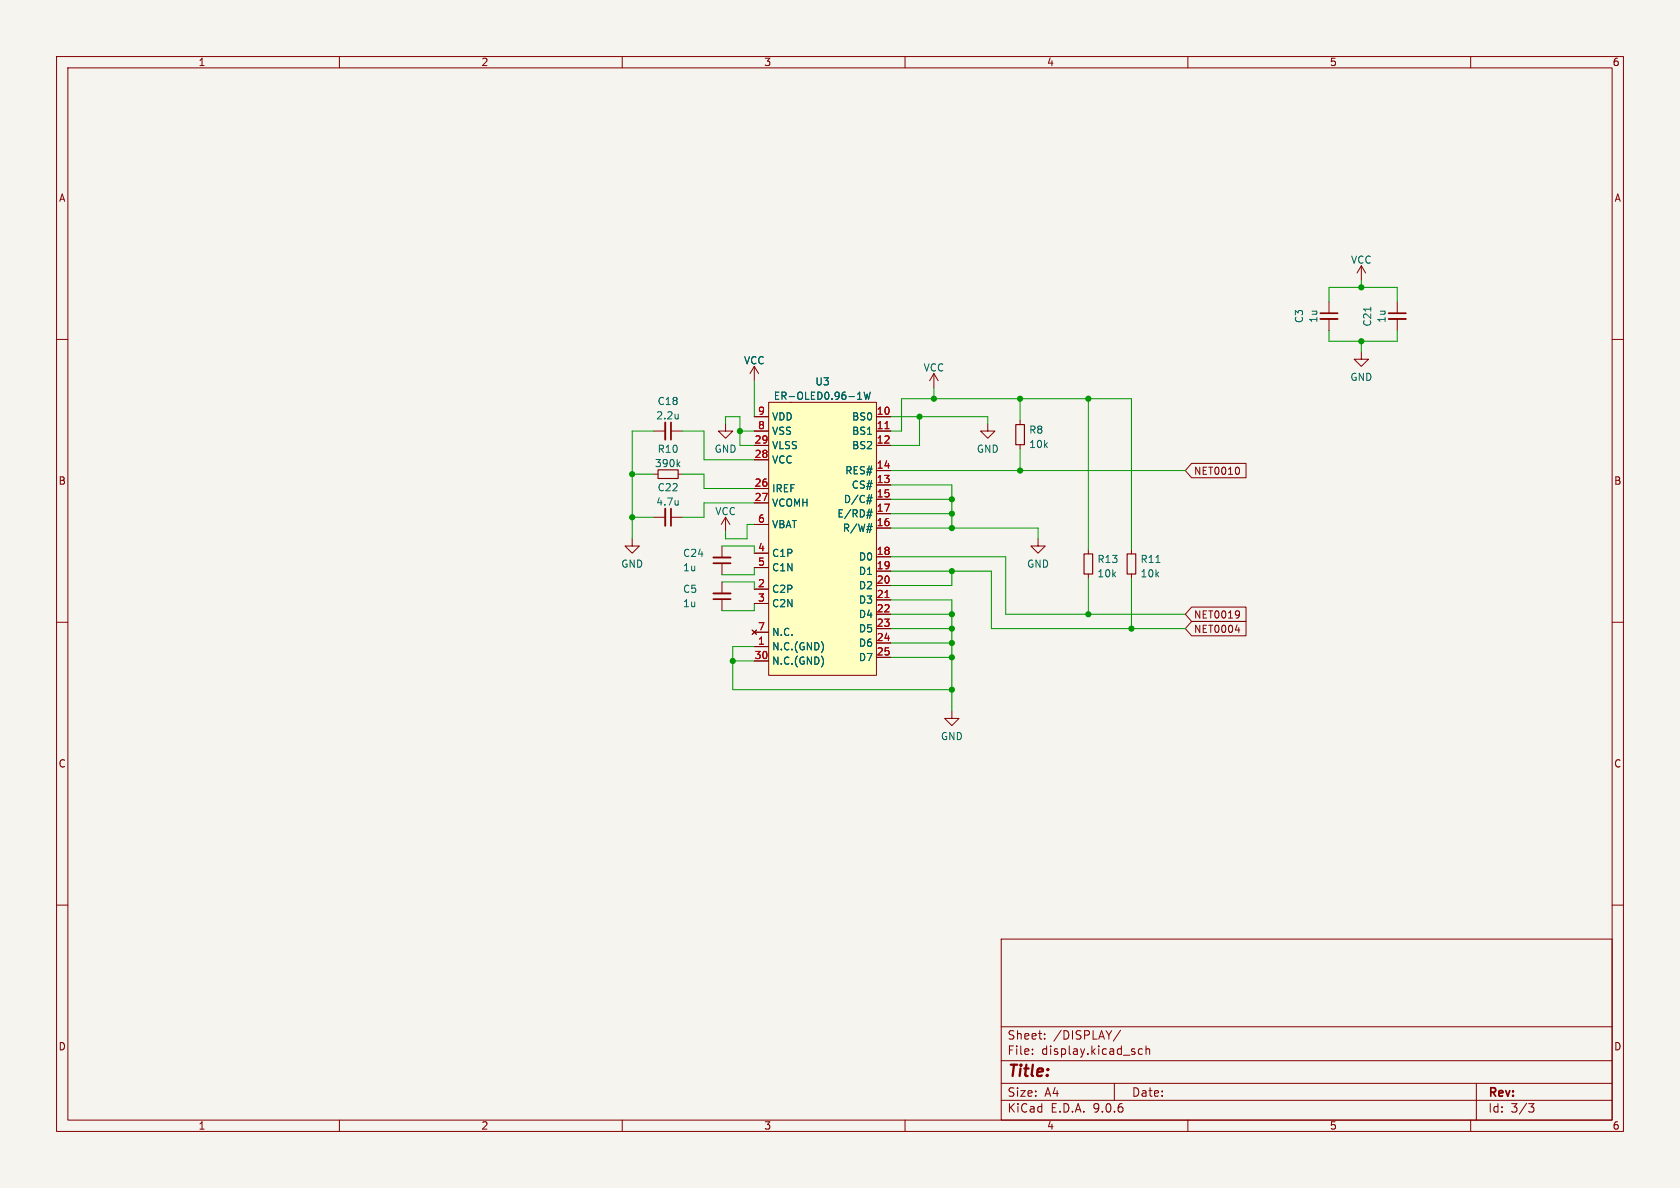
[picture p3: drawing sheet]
(kicad_sch
 (version 20250114)
 (generator "eeschema")
 (generator_version "9.0")
 (paper "A4")
 (lib_symbols
  (symbol "Device:C_Small"
   (pin_numbers (hide yes))
   (pin_names
    (offset 0.254) (hide yes)) (exclude_from_sim no) (in_bom yes) (on_board yes)
   (property "Reference" "C" (at 0.254 1.778 0) (effects (font (size 1.27 1.27)) (justify left)))
   (property "Value" "C_Small" (at 0.254 -2.032 0) (effects (font (size 1.27 1.27)) (justify left)))
   (property "Footprint" "" (at 0 0 0) (effects (font (size 1.27 1.27)) (hide yes)))
   (property "Datasheet" "~" (at 0 0 0) (effects (font (size 1.27 1.27)) (hide yes)))
   (property "Description" "Unpolarized capacitor, small symbol" (at 0 0 0) (effects (font (size 1.27 1.27)) (hide yes)))
   (symbol "C_Small_0_1"
    (polyline (pts (xy -1.524 0.508) (xy 1.524 0.508)) (stroke (width 0.3048) (type default)) (fill (type none)))
    (polyline (pts (xy -1.524 -0.508) (xy 1.524 -0.508)) (stroke (width 0.3302) (type default)) (fill (type none))))
   (symbol "C_Small_1_1"
    (pin passive line (at 0 2.54 270) (length 2.032) (name "~" (effects (font (size 1.27 1.27)))) (number "1" (effects (font (size 1.27 1.27)))))
    (pin passive line (at 0 -2.54 90) (length 2.032) (name "~" (effects (font (size 1.27 1.27)))) (number "2" (effects (font (size 1.27 1.27))))))
   (embedded_fonts no))
  (symbol "Device:R_Small"
   (pin_numbers (hide yes))
   (pin_names
    (offset 0.254) (hide yes)) (exclude_from_sim no) (in_bom yes) (on_board yes)
   (property "Reference" "R" (at 0.762 0.508 0) (effects (font (size 1.27 1.27)) (justify left)))
   (property "Value" "R_Small" (at 0.762 -1.016 0) (effects (font (size 1.27 1.27)) (justify left)))
   (property "Footprint" "" (at 0 0 0) (effects (font (size 1.27 1.27)) (hide yes)))
   (property "Datasheet" "~" (at 0 0 0) (effects (font (size 1.27 1.27)) (hide yes)))
   (property "Description" "Resistor, small symbol" (at 0 0 0) (effects (font (size 1.27 1.27)) (hide yes)))
   (symbol "R_Small_0_1"
    (rectangle (start -0.762 1.778) (end 0.762 -1.778) (stroke (width 0.2032) (type default)) (fill (type none))))
   (symbol "R_Small_1_1"
    (pin passive line (at 0 2.54 270) (length 0.762) (name "~" (effects (font (size 1.27 1.27)))) (number "1" (effects (font (size 1.27 1.27)))))
    (pin passive line (at 0 -2.54 90) (length 0.762) (name "~" (effects (font (size 1.27 1.27)))) (number "2" (effects (font (size 1.27 1.27))))))
   (embedded_fonts no))
  (symbol "Symbols:SSD1306" (exclude_from_sim no) (in_bom yes) (on_board yes)
   (property "Reference" "U" (at -8.255 3.81 0) (effects (font (size 1.27 1.27))))
   (property "Value" "SSD1306" (at 5.08 3.81 0) (effects (font (size 1.27 1.27))))
   (property "Footprint" "Footprints:OLED-30" (at 0 -46.99 0) (effects (font (size 1.27 1.27)) (hide yes)))
   (property "Datasheet" "" (at -8.255 0 0) (effects (font (size 1.27 1.27)) (hide yes)))
   (property "Description" "" (at 0 0 0) (effects (font (size 1.27 1.27)) (hide yes)))
   (symbol "SSD1306_0_1"
    (rectangle (start -9.525 2.54) (end 9.525 -45.72) (stroke (width 0.1524) (type default)) (fill (type background)))
    (rectangle (start -5.715 2.54) (end -5.715 2.54) (stroke (width 0.1524) (type default)) (fill (type outline))))
   (symbol "SSD1306_1_1"
    (pin power_in line (at -12.065 0 0) (length 2.54) (name "VDD" (effects (font (size 1.27 1.27)))) (number "9" (effects (font (size 1.27 1.27)))))
    (pin power_in line (at -12.065 -2.54 0) (length 2.54) (name "VSS" (effects (font (size 1.27 1.27)))) (number "8" (effects (font (size 1.27 1.27)))))
    (pin power_in line (at -12.065 -5.08 0) (length 2.54) (name "VLSS" (effects (font (size 1.27 1.27)))) (number "29" (effects (font (size 1.27 1.27)))))
    (pin power_in line (at -12.065 -7.62 0) (length 2.54) (name "VCC" (effects (font (size 1.27 1.27)))) (number "28" (effects (font (size 1.27 1.27)))))
    (pin input line (at -12.065 -12.7 0) (length 2.54) (name "IREF" (effects (font (size 1.27 1.27)))) (number "26" (effects (font (size 1.27 1.27)))))
    (pin output line (at -12.065 -15.24 0) (length 2.54) (name "VCOMH" (effects (font (size 1.27 1.27)))) (number "27" (effects (font (size 1.27 1.27)))))
    (pin power_in line (at -12.065 -19.05 0) (length 2.54) (name "VBAT" (effects (font (size 1.27 1.27)))) (number "6" (effects (font (size 1.27 1.27)))))
    (pin input line (at -12.065 -24.13 0) (length 2.54) (name "C1P" (effects (font (size 1.27 1.27)))) (number "4" (effects (font (size 1.27 1.27)))))
    (pin input line (at -12.065 -26.67 0) (length 2.54) (name "C1N" (effects (font (size 1.27 1.27)))) (number "5" (effects (font (size 1.27 1.27)))))
    (pin input line (at -12.065 -30.48 0) (length 2.54) (name "C2P" (effects (font (size 1.27 1.27)))) (number "2" (effects (font (size 1.27 1.27)))))
    (pin input line (at -12.065 -33.02 0) (length 2.54) (name "C2N" (effects (font (size 1.27 1.27)))) (number "3" (effects (font (size 1.27 1.27)))))
    (pin no_connect line (at -12.065 -38.1 0) (length 2.54) (name "N.C." (effects (font (size 1.27 1.27)))) (number "7" (effects (font (size 1.27 1.27)))))
    (pin power_in line (at -12.065 -40.64 0) (length 2.54) (name "N.C.(GND)" (effects (font (size 1.27 1.27)))) (number "1" (effects (font (size 1.27 1.27)))))
    (pin power_in line (at -12.065 -43.18 0) (length 2.54) (name "N.C.(GND)" (effects (font (size 1.27 1.27)))) (number "30" (effects (font (size 1.27 1.27)))))
    (pin input line (at 12.065 0 180) (length 2.54) (name "BS0" (effects (font (size 1.27 1.27)))) (number "10" (effects (font (size 1.27 1.27)))))
    (pin input line (at 12.065 -2.54 180) (length 2.54) (name "BS1" (effects (font (size 1.27 1.27)))) (number "11" (effects (font (size 1.27 1.27)))))
    (pin input line (at 12.065 -5.08 180) (length 2.54) (name "BS2" (effects (font (size 1.27 1.27)))) (number "12" (effects (font (size 1.27 1.27)))))
    (pin input line (at 12.065 -9.525 180) (length 2.54) (name "RES#" (effects (font (size 1.27 1.27)))) (number "14" (effects (font (size 1.27 1.27)))))
    (pin input line (at 12.065 -12.065 180) (length 2.54) (name "CS#" (effects (font (size 1.27 1.27)))) (number "13" (effects (font (size 1.27 1.27)))))
    (pin input line (at 12.065 -14.605 180) (length 2.54) (name "D/C#" (effects (font (size 1.27 1.27)))) (number "15" (effects (font (size 1.27 1.27)))))
    (pin input line (at 12.065 -17.145 180) (length 2.54) (name "E/RD#" (effects (font (size 1.27 1.27)))) (number "17" (effects (font (size 1.27 1.27)))))
    (pin input line (at 12.065 -19.685 180) (length 2.54) (name "R/W#" (effects (font (size 1.27 1.27)))) (number "16" (effects (font (size 1.27 1.27)))))
    (pin bidirectional line (at 12.065 -24.765 180) (length 2.54) (name "D0" (effects (font (size 1.27 1.27)))) (number "18" (effects (font (size 1.27 1.27)))))
    (pin bidirectional line (at 12.065 -27.305 180) (length 2.54) (name "D1" (effects (font (size 1.27 1.27)))) (number "19" (effects (font (size 1.27 1.27)))))
    (pin bidirectional line (at 12.065 -29.845 180) (length 2.54) (name "D2" (effects (font (size 1.27 1.27)))) (number "20" (effects (font (size 1.27 1.27)))))
    (pin bidirectional line (at 12.065 -32.385 180) (length 2.54) (name "D3" (effects (font (size 1.27 1.27)))) (number "21" (effects (font (size 1.27 1.27)))))
    (pin bidirectional line (at 12.065 -34.925 180) (length 2.54) (name "D4" (effects (font (size 1.27 1.27)))) (number "22" (effects (font (size 1.27 1.27)))))
    (pin bidirectional line (at 12.065 -37.465 180) (length 2.54) (name "D5" (effects (font (size 1.27 1.27)))) (number "23" (effects (font (size 1.27 1.27)))))
    (pin bidirectional line (at 12.065 -40.005 180) (length 2.54) (name "D6" (effects (font (size 1.27 1.27)))) (number "24" (effects (font (size 1.27 1.27)))))
    (pin bidirectional line (at 12.065 -42.545 180) (length 2.54) (name "D7" (effects (font (size 1.27 1.27)))) (number "25" (effects (font (size 1.27 1.27))))))
   (embedded_fonts no))
  (symbol "power:GND"
   (power)
   (pin_names
    (offset 0)) (exclude_from_sim no) (in_bom yes) (on_board yes)
   (property "Reference" "#PWR" (at 0 -6.35 0) (effects (font (size 1.27 1.27)) (hide yes)))
   (property "Value" "GND" (at 0 -3.81 0) (effects (font (size 1.27 1.27))))
   (property "Footprint" "" (at 0 0 0) (effects (font (size 1.27 1.27)) (hide yes)))
   (property "Datasheet" "" (at 0 0 0) (effects (font (size 1.27 1.27)) (hide yes)))
   (property "Description" "Power symbol creates a global label with name \"GND\" , ground" (at 0 0 0) (effects (font (size 1.27 1.27)) (hide yes)))
   (symbol "GND_0_1"
    (polyline (pts (xy 0 0) (xy 0 -1.27) (xy 1.27 -1.27) (xy 0 -2.54) (xy -1.27 -1.27) (xy 0 -1.27)) (stroke (width 0) (type default)) (fill (type none))))
   (symbol "GND_1_1"
    (pin power_in line (at 0 0 270) (length 0) (hide yes) (name "GND" (effects (font (size 1.27 1.27)))) (number "1" (effects (font (size 1.27 1.27))))))
   (embedded_fonts no))
  (symbol "power:VCC"
   (power)
   (pin_names
    (offset 0)) (exclude_from_sim no) (in_bom yes) (on_board yes)
   (property "Reference" "#PWR" (at 0 -3.81 0) (effects (font (size 1.27 1.27)) (hide yes)))
   (property "Value" "VCC" (at 0 3.81 0) (effects (font (size 1.27 1.27))))
   (property "Footprint" "" (at 0 0 0) (effects (font (size 1.27 1.27)) (hide yes)))
   (property "Datasheet" "" (at 0 0 0) (effects (font (size 1.27 1.27)) (hide yes)))
   (property "Description" "Power symbol creates a global label with name \"VCC\"" (at 0 0 0) (effects (font (size 1.27 1.27)) (hide yes)))
   (symbol "VCC_0_1"
    (polyline (pts (xy -0.762 1.27) (xy 0 2.54)) (stroke (width 0) (type default)) (fill (type none)))
    (polyline (pts (xy 0 2.54) (xy 0.762 1.27)) (stroke (width 0) (type default)) (fill (type none)))
    (polyline (pts (xy 0 0) (xy 0 2.54)) (stroke (width 0) (type default)) (fill (type none))))
   (symbol "VCC_1_1"
    (pin power_in line (at 0 0 90) (length 0) (hide yes) (name "VCC" (effects (font (size 1.27 1.27)))) (number "1" (effects (font (size 1.27 1.27))))))
   (embedded_fonts no)))
 (junction
  (at 168.275 108.585)
  (diameter 0)
  (color 0 0 0 0))
 (junction
  (at 165.1 70.485)
  (diameter 0)
  (color 0 0 0 0))
 (junction
  (at 192.405 108.585)
  (diameter 0)
  (color 0 0 0 0))
 (junction
  (at 111.76 91.44)
  (diameter 0)
  (color 0 0 0 0))
 (junction
  (at 180.34 83.185)
  (diameter 0)
  (color 0 0 0 0))
 (junction
  (at 129.54 116.84)
  (diameter 0)
  (color 0 0 0 0))
 (junction
  (at 192.405 70.485)
  (diameter 0)
  (color 0 0 0 0))
 (junction
  (at 168.275 116.205)
  (diameter 0)
  (color 0 0 0 0))
 (junction
  (at 168.275 88.265)
  (diameter 0)
  (color 0 0 0 0))
 (junction
  (at 168.275 111.125)
  (diameter 0)
  (color 0 0 0 0))
 (junction
  (at 111.76 83.82)
  (diameter 0)
  (color 0 0 0 0))
 (junction
  (at 168.275 113.665)
  (diameter 0)
  (color 0 0 0 0))
 (junction
  (at 240.665 50.8)
  (diameter 0)
  (color 0 0 0 0))
 (junction
  (at 168.275 121.92)
  (diameter 0)
  (color 0 0 0 0))
 (junction
  (at 168.275 90.805)
  (diameter 0)
  (color 0 0 0 0))
 (junction
  (at 240.665 60.325)
  (diameter 0)
  (color 0 0 0 0))
 (junction
  (at 130.81 76.2)
  (diameter 0)
  (color 0 0 0 0))
 (junction
  (at 180.34 70.485)
  (diameter 0)
  (color 0 0 0 0))
 (junction
  (at 168.275 93.345)
  (diameter 0)
  (color 0 0 0 0))
 (junction
  (at 168.275 100.965)
  (diameter 0)
  (color 0 0 0 0))
 (junction
  (at 200.025 111.125)
  (diameter 0)
  (color 0 0 0 0))
 (junction
  (at 162.56 73.66)
  (diameter 0)
  (color 0 0 0 0))
 (wire
  (pts (xy 130.81 76.2) (xy 130.81 73.66))
  (stroke (width 0) (type default)))
 (wire
  (pts (xy 157.48 100.965) (xy 168.275 100.965))
  (stroke (width 0) (type default)))
 (wire
  (pts (xy 133.35 114.3) (xy 129.54 114.3))
  (stroke (width 0) (type default)))
 (wire
  (pts (xy 133.35 102.87) (xy 133.35 104.14))
  (stroke (width 0) (type default)))
 (wire
  (pts (xy 192.405 97.155) (xy 192.405 70.485))
  (stroke (width 0) (type default)))
 (wire
  (pts (xy 133.35 67.31) (xy 133.35 73.66))
  (stroke (width 0) (type default)))
 (wire
  (pts (xy 168.275 85.725) (xy 168.275 88.265))
  (stroke (width 0) (type default)))
 (wire
  (pts (xy 133.35 100.33) (xy 133.35 101.6))
  (stroke (width 0) (type default)))
 (wire
  (pts (xy 133.35 101.6) (xy 127.635 101.6))
  (stroke (width 0) (type default)))
 (wire
  (pts (xy 247.015 58.42) (xy 247.015 60.325))
  (stroke (width 0) (type default)))
 (wire
  (pts (xy 124.46 88.9) (xy 133.35 88.9))
  (stroke (width 0) (type default)))
 (wire
  (pts (xy 159.385 76.2) (xy 159.385 70.485))
  (stroke (width 0) (type default)))
 (wire
  (pts (xy 157.48 103.505) (xy 168.275 103.505))
  (stroke (width 0) (type default)))
 (wire
  (pts (xy 200.025 97.155) (xy 200.025 70.485))
  (stroke (width 0) (type default)))
 (wire
  (pts (xy 165.1 68.58) (xy 165.1 70.485))
  (stroke (width 0) (type default)))
 (wire
  (pts (xy 240.665 50.8) (xy 234.95 50.8))
  (stroke (width 0) (type default)))
 (wire
  (pts (xy 132.08 95.25) (xy 132.08 92.71))
  (stroke (width 0) (type default)))
 (wire
  (pts (xy 157.48 93.345) (xy 168.275 93.345))
  (stroke (width 0) (type default)))
 (wire
  (pts (xy 133.35 106.68) (xy 133.35 107.95))
  (stroke (width 0) (type default)))
 (wire
  (pts (xy 177.8 98.425) (xy 177.8 108.585))
  (stroke (width 0) (type default)))
 (wire
  (pts (xy 124.46 83.82) (xy 124.46 86.36))
  (stroke (width 0) (type default)))
 (wire
  (pts (xy 192.405 70.485) (xy 180.34 70.485))
  (stroke (width 0) (type default)))
 (wire
  (pts (xy 127.635 107.95) (xy 133.35 107.95))
  (stroke (width 0) (type default)))
 (wire
  (pts (xy 128.27 95.25) (xy 128.27 93.98))
  (stroke (width 0) (type default)))
 (wire
  (pts (xy 234.95 58.42) (xy 234.95 60.325))
  (stroke (width 0) (type default)))
 (wire
  (pts (xy 157.48 106.045) (xy 168.275 106.045))
  (stroke (width 0) (type default)))
 (wire
  (pts (xy 128.27 73.66) (xy 128.27 74.93))
  (stroke (width 0) (type default)))
 (wire
  (pts (xy 127.635 96.52) (xy 133.35 96.52))
  (stroke (width 0) (type default)))
 (wire
  (pts (xy 130.81 78.74) (xy 130.81 76.2))
  (stroke (width 0) (type default)))
 (wire
  (pts (xy 162.56 73.66) (xy 162.56 78.74))
  (stroke (width 0) (type default)))
 (wire
  (pts (xy 168.275 90.805) (xy 168.275 93.345))
  (stroke (width 0) (type default)))
 (wire
  (pts (xy 157.48 111.125) (xy 168.275 111.125))
  (stroke (width 0) (type default)))
 (wire
  (pts (xy 157.48 85.725) (xy 168.275 85.725))
  (stroke (width 0) (type default)))
 (wire
  (pts (xy 111.76 83.82) (xy 111.76 91.44))
  (stroke (width 0) (type default)))
 (wire
  (pts (xy 120.65 91.44) (xy 124.46 91.44))
  (stroke (width 0) (type default)))
 (wire
  (pts (xy 124.46 81.28) (xy 124.46 76.2))
  (stroke (width 0) (type default)))
 (wire
  (pts (xy 133.35 96.52) (xy 133.35 97.79))
  (stroke (width 0) (type default)))
 (wire
  (pts (xy 200.025 111.125) (xy 209.55 111.125))
  (stroke (width 0) (type default)))
 (wire
  (pts (xy 162.56 73.66) (xy 174.625 73.66))
  (stroke (width 0) (type default)))
 (wire
  (pts (xy 168.275 93.345) (xy 183.515 93.345))
  (stroke (width 0) (type default)))
 (wire
  (pts (xy 133.35 81.28) (xy 124.46 81.28))
  (stroke (width 0) (type default)))
 (wire
  (pts (xy 165.1 70.485) (xy 180.34 70.485))
  (stroke (width 0) (type default)))
 (wire
  (pts (xy 168.275 121.92) (xy 168.275 125.73))
  (stroke (width 0) (type default)))
 (wire
  (pts (xy 132.08 92.71) (xy 133.35 92.71))
  (stroke (width 0) (type default)))
 (wire
  (pts (xy 168.275 100.965) (xy 175.26 100.965))
  (stroke (width 0) (type default)))
 (wire
  (pts (xy 130.81 76.2) (xy 133.35 76.2))
  (stroke (width 0) (type default)))
 (wire
  (pts (xy 192.405 108.585) (xy 209.55 108.585))
  (stroke (width 0) (type default)))
 (wire
  (pts (xy 157.48 116.205) (xy 168.275 116.205))
  (stroke (width 0) (type default)))
 (wire
  (pts (xy 129.54 114.3) (xy 129.54 116.84))
  (stroke (width 0) (type default)))
 (wire
  (pts (xy 133.35 78.74) (xy 130.81 78.74))
  (stroke (width 0) (type default)))
 (wire
  (pts (xy 120.65 83.82) (xy 124.46 83.82))
  (stroke (width 0) (type default)))
 (wire
  (pts (xy 168.275 113.665) (xy 168.275 116.205))
  (stroke (width 0) (type default)))
 (wire
  (pts (xy 157.48 73.66) (xy 162.56 73.66))
  (stroke (width 0) (type default)))
 (wire
  (pts (xy 168.275 111.125) (xy 168.275 113.665))
  (stroke (width 0) (type default)))
 (wire
  (pts (xy 200.025 102.235) (xy 200.025 111.125))
  (stroke (width 0) (type default)))
 (wire
  (pts (xy 175.26 111.125) (xy 200.025 111.125))
  (stroke (width 0) (type default)))
 (wire
  (pts (xy 115.57 76.2) (xy 111.76 76.2))
  (stroke (width 0) (type default)))
 (wire
  (pts (xy 247.015 50.8) (xy 247.015 53.34))
  (stroke (width 0) (type default)))
 (wire
  (pts (xy 240.665 49.53) (xy 240.665 50.8))
  (stroke (width 0) (type default)))
 (wire
  (pts (xy 175.26 100.965) (xy 175.26 111.125))
  (stroke (width 0) (type default)))
 (wire
  (pts (xy 128.27 95.25) (xy 132.08 95.25))
  (stroke (width 0) (type default)))
 (wire
  (pts (xy 200.025 70.485) (xy 192.405 70.485))
  (stroke (width 0) (type default)))
 (wire
  (pts (xy 234.95 60.325) (xy 240.665 60.325))
  (stroke (width 0) (type default)))
 (wire
  (pts (xy 124.46 86.36) (xy 133.35 86.36))
  (stroke (width 0) (type default)))
 (wire
  (pts (xy 129.54 116.84) (xy 133.35 116.84))
  (stroke (width 0) (type default)))
 (wire
  (pts (xy 168.275 106.045) (xy 168.275 108.585))
  (stroke (width 0) (type default)))
 (wire
  (pts (xy 111.76 91.44) (xy 115.57 91.44))
  (stroke (width 0) (type default)))
 (wire
  (pts (xy 240.665 50.8) (xy 247.015 50.8))
  (stroke (width 0) (type default)))
 (wire
  (pts (xy 183.515 93.345) (xy 183.515 95.25))
  (stroke (width 0) (type default)))
 (wire
  (pts (xy 180.34 79.375) (xy 180.34 83.185))
  (stroke (width 0) (type default)))
 (wire
  (pts (xy 157.48 83.185) (xy 180.34 83.185))
  (stroke (width 0) (type default)))
 (wire
  (pts (xy 111.76 83.82) (xy 115.57 83.82))
  (stroke (width 0) (type default)))
 (wire
  (pts (xy 174.625 73.66) (xy 174.625 74.93))
  (stroke (width 0) (type default)))
 (wire
  (pts (xy 157.48 88.265) (xy 168.275 88.265))
  (stroke (width 0) (type default)))
 (wire
  (pts (xy 157.48 113.665) (xy 168.275 113.665))
  (stroke (width 0) (type default)))
 (wire
  (pts (xy 159.385 70.485) (xy 165.1 70.485))
  (stroke (width 0) (type default)))
 (wire
  (pts (xy 124.46 76.2) (xy 120.65 76.2))
  (stroke (width 0) (type default)))
 (wire
  (pts (xy 157.48 98.425) (xy 177.8 98.425))
  (stroke (width 0) (type default)))
 (wire
  (pts (xy 234.95 50.8) (xy 234.95 53.34))
  (stroke (width 0) (type default)))
 (wire
  (pts (xy 168.275 116.205) (xy 168.275 121.92))
  (stroke (width 0) (type default)))
 (wire
  (pts (xy 111.76 76.2) (xy 111.76 83.82))
  (stroke (width 0) (type default)))
 (wire
  (pts (xy 157.48 90.805) (xy 168.275 90.805))
  (stroke (width 0) (type default)))
 (wire
  (pts (xy 168.275 108.585) (xy 168.275 111.125))
  (stroke (width 0) (type default)))
 (wire
  (pts (xy 177.8 108.585) (xy 192.405 108.585))
  (stroke (width 0) (type default)))
 (wire
  (pts (xy 111.76 91.44) (xy 111.76 95.25))
  (stroke (width 0) (type default)))
 (wire
  (pts (xy 240.665 60.325) (xy 240.665 62.23))
  (stroke (width 0) (type default)))
 (wire
  (pts (xy 129.54 121.92) (xy 168.275 121.92))
  (stroke (width 0) (type default)))
 (wire
  (pts (xy 157.48 108.585) (xy 168.275 108.585))
  (stroke (width 0) (type default)))
 (wire
  (pts (xy 168.275 100.965) (xy 168.275 103.505))
  (stroke (width 0) (type default)))
 (wire
  (pts (xy 124.46 91.44) (xy 124.46 88.9))
  (stroke (width 0) (type default)))
 (wire
  (pts (xy 128.27 73.66) (xy 130.81 73.66))
  (stroke (width 0) (type default)))
 (wire
  (pts (xy 157.48 78.74) (xy 162.56 78.74))
  (stroke (width 0) (type default)))
 (wire
  (pts (xy 180.34 83.185) (xy 209.55 83.185))
  (stroke (width 0) (type default)))
 (wire
  (pts (xy 157.48 76.2) (xy 159.385 76.2))
  (stroke (width 0) (type default)))
 (wire
  (pts (xy 192.405 102.235) (xy 192.405 108.585))
  (stroke (width 0) (type default)))
 (wire
  (pts (xy 129.54 116.84) (xy 129.54 121.92))
  (stroke (width 0) (type default)))
 (wire
  (pts (xy 247.015 60.325) (xy 240.665 60.325))
  (stroke (width 0) (type default)))
 (wire
  (pts (xy 127.635 102.87) (xy 133.35 102.87))
  (stroke (width 0) (type default)))
 (wire
  (pts (xy 180.34 74.295) (xy 180.34 70.485))
  (stroke (width 0) (type default)))
 (wire
  (pts (xy 168.275 88.265) (xy 168.275 90.805))
  (stroke (width 0) (type default)))
 (global_label "NET0019"
  (shape input)
  (at 209.55 108.585 0)
  (fields_autoplaced yes)
  (effects (font (size 1.27 1.27)) (justify left))
  (property "Intersheetrefs" "${INTERSHEET_REFS}" (at 220.7926 108.5056 0) (effects (font (size 1.27 1.27)) (justify left) (hide yes))))
 (global_label "NET0004"
  (shape input)
  (at 209.55 111.125 0)
  (fields_autoplaced yes)
  (effects (font (size 1.27 1.27)) (justify left))
  (property "Intersheetrefs" "${INTERSHEET_REFS}" (at 220.8531 111.0456 0) (effects (font (size 1.27 1.27)) (justify left) (hide yes))))
 (global_label "NET0010"
  (shape input)
  (at 209.55 83.185 0)
  (fields_autoplaced yes)
  (effects (font (size 1.27 1.27)) (justify left))
  (property "Intersheetrefs" "${INTERSHEET_REFS}" (at 220.9136 83.1056 0) (effects (font (size 1.27 1.27)) (justify left) (hide yes))))
 (symbol
  (lib_id "Device:C_Small")
  (at 118.11 76.2 270)
  (unit 1)
  (exclude_from_sim no)
  (in_bom yes)
  (on_board yes)
  (dnp no)
  (fields_autoplaced yes)
  (property "Reference" "C18" (at 118.1036 70.9381 90) (effects (font (size 1.27 1.27))))
  (property "Value" "2.2u" (at 118.1036 73.475 90) (effects (font (size 1.27 1.27))))
  (property "Footprint" "Capacitor_SMD:C_0603_1608Metric" (at 118.11 76.2 0) (effects (font (size 1.27 1.27)) (hide yes)))
  (property "Datasheet" "~" (at 118.11 76.2 0) (effects (font (size 1.27 1.27)) (hide yes)))
  (property "Description" "" (at 118.11 76.2 0) (effects (font (size 1.27 1.27))))
  (pin "1")
  (pin "2"))
 (symbol
  (lib_id "Device:R_Small")
  (at 118.11 83.82 90)
  (unit 1)
  (exclude_from_sim no)
  (in_bom yes)
  (on_board yes)
  (dnp no)
  (fields_autoplaced yes)
  (property "Reference" "R10" (at 118.11 79.3836 90) (effects (font (size 1.27 1.27))))
  (property "Value" "390k" (at 118.11 81.9205 90) (effects (font (size 1.27 1.27))))
  (property "Footprint" "Resistor_SMD:R_0603_1608Metric" (at 118.11 83.82 0) (effects (font (size 1.27 1.27)) (hide yes)))
  (property "Datasheet" "~" (at 118.11 83.82 0) (effects (font (size 1.27 1.27)) (hide yes)))
  (property "Description" "" (at 118.11 83.82 0) (effects (font (size 1.27 1.27))))
  (pin "1")
  (pin "2"))
 (symbol
  (lib_id "power:VCC")
  (at 240.665 49.53 0)
  (unit 1)
  (exclude_from_sim no)
  (in_bom yes)
  (on_board yes)
  (dnp no)
  (fields_autoplaced yes)
  (property "Reference" "#PWR0119" (at 240.665 53.34 0) (effects (font (size 1.27 1.27)) (hide yes)))
  (property "Value" "VCC" (at 240.665 45.9542 0) (effects (font (size 1.27 1.27))))
  (property "Footprint" "" (at 240.665 49.53 0) (effects (font (size 1.27 1.27)) (hide yes)))
  (property "Datasheet" "" (at 240.665 49.53 0) (effects (font (size 1.27 1.27)) (hide yes)))
  (property "Description" "" (at 240.665 49.53 0) (effects (font (size 1.27 1.27))))
  (pin "1"))
 (symbol
  (lib_id "Device:C_Small")
  (at 234.95 55.88 0)
  (unit 1)
  (exclude_from_sim no)
  (in_bom yes)
  (on_board yes)
  (dnp no)
  (property "Reference" "C3" (at 229.6881 55.8864 90) (effects (font (size 1.27 1.27))))
  (property "Value" "1u" (at 232.225 55.8864 90) (effects (font (size 1.27 1.27))))
  (property "Footprint" "Capacitor_SMD:C_0603_1608Metric" (at 234.95 55.88 0) (effects (font (size 1.27 1.27)) (hide yes)))
  (property "Datasheet" "~" (at 234.95 55.88 0) (effects (font (size 1.27 1.27)) (hide yes)))
  (property "Description" "" (at 234.95 55.88 0) (effects (font (size 1.27 1.27))))
  (pin "1")
  (pin "2"))
 (symbol
  (lib_id "power:GND")
  (at 168.275 125.73 0)
  (unit 1)
  (exclude_from_sim no)
  (in_bom yes)
  (on_board yes)
  (dnp no)
  (fields_autoplaced yes)
  (property "Reference" "#PWR0110" (at 168.275 132.08 0) (effects (font (size 1.27 1.27)) (hide yes)))
  (property "Value" "GND" (at 168.275 130.1734 0) (effects (font (size 1.27 1.27))))
  (property "Footprint" "" (at 168.275 125.73 0) (effects (font (size 1.27 1.27)) (hide yes)))
  (property "Datasheet" "" (at 168.275 125.73 0) (effects (font (size 1.27 1.27)) (hide yes)))
  (property "Description" "" (at 168.275 125.73 0) (effects (font (size 1.27 1.27))))
  (pin "1"))
 (symbol
  (lib_id "Device:R_Small")
  (at 200.025 99.695 180)
  (unit 1)
  (exclude_from_sim no)
  (in_bom yes)
  (on_board yes)
  (dnp no)
  (fields_autoplaced yes)
  (property "Reference" "R11" (at 201.5236 98.8603 0) (effects (font (size 1.27 1.27)) (justify right)))
  (property "Value" "10k" (at 201.5236 101.3972 0) (effects (font (size 1.27 1.27)) (justify right)))
  (property "Footprint" "Resistor_SMD:R_0603_1608Metric" (at 200.025 99.695 0) (effects (font (size 1.27 1.27)) (hide yes)))
  (property "Datasheet" "~" (at 200.025 99.695 0) (effects (font (size 1.27 1.27)) (hide yes)))
  (property "Description" "" (at 200.025 99.695 0) (effects (font (size 1.27 1.27))))
  (pin "1")
  (pin "2"))
 (symbol
  (lib_id "power:GND")
  (at 240.665 62.23 0)
  (unit 1)
  (exclude_from_sim no)
  (in_bom yes)
  (on_board yes)
  (dnp no)
  (fields_autoplaced yes)
  (property "Reference" "#PWR0118" (at 240.665 68.58 0) (effects (font (size 1.27 1.27)) (hide yes)))
  (property "Value" "GND" (at 240.665 66.6734 0) (effects (font (size 1.27 1.27))))
  (property "Footprint" "" (at 240.665 62.23 0) (effects (font (size 1.27 1.27)) (hide yes)))
  (property "Datasheet" "" (at 240.665 62.23 0) (effects (font (size 1.27 1.27)) (hide yes)))
  (property "Description" "" (at 240.665 62.23 0) (effects (font (size 1.27 1.27))))
  (pin "1"))
 (symbol
  (lib_id "Device:C_Small")
  (at 127.635 105.41 180)
  (unit 1)
  (exclude_from_sim no)
  (in_bom yes)
  (on_board yes)
  (dnp no)
  (property "Reference" "C5" (at 120.65 104.14 0) (effects (font (size 1.27 1.27)) (justify right)))
  (property "Value" "1u" (at 120.65 106.6769 0) (effects (font (size 1.27 1.27)) (justify right)))
  (property "Footprint" "Capacitor_SMD:C_0603_1608Metric" (at 127.635 105.41 0) (effects (font (size 1.27 1.27)) (hide yes)))
  (property "Datasheet" "~" (at 127.635 105.41 0) (effects (font (size 1.27 1.27)) (hide yes)))
  (property "Description" "" (at 127.635 105.41 0) (effects (font (size 1.27 1.27))))
  (pin "1")
  (pin "2"))
 (symbol
  (lib_id "Device:R_Small")
  (at 192.405 99.695 180)
  (unit 1)
  (exclude_from_sim no)
  (in_bom yes)
  (on_board yes)
  (dnp no)
  (fields_autoplaced yes)
  (property "Reference" "R13" (at 193.9036 98.8603 0) (effects (font (size 1.27 1.27)) (justify right)))
  (property "Value" "10k" (at 193.9036 101.3972 0) (effects (font (size 1.27 1.27)) (justify right)))
  (property "Footprint" "Resistor_SMD:R_0603_1608Metric" (at 192.405 99.695 0) (effects (font (size 1.27 1.27)) (hide yes)))
  (property "Datasheet" "~" (at 192.405 99.695 0) (effects (font (size 1.27 1.27)) (hide yes)))
  (property "Description" "" (at 192.405 99.695 0) (effects (font (size 1.27 1.27))))
  (pin "1")
  (pin "2"))
 (symbol
  (lib_id "power:GND")
  (at 183.515 95.25 0)
  (unit 1)
  (exclude_from_sim no)
  (in_bom yes)
  (on_board yes)
  (dnp no)
  (fields_autoplaced yes)
  (property "Reference" "#PWR0113" (at 183.515 101.6 0) (effects (font (size 1.27 1.27)) (hide yes)))
  (property "Value" "GND" (at 183.515 99.6934 0) (effects (font (size 1.27 1.27))))
  (property "Footprint" "" (at 183.515 95.25 0) (effects (font (size 1.27 1.27)) (hide yes)))
  (property "Datasheet" "" (at 183.515 95.25 0) (effects (font (size 1.27 1.27)) (hide yes)))
  (property "Description" "" (at 183.515 95.25 0) (effects (font (size 1.27 1.27))))
  (pin "1"))
 (symbol
  (lib_id "power:GND")
  (at 128.27 74.93 0)
  (unit 1)
  (exclude_from_sim no)
  (in_bom yes)
  (on_board yes)
  (dnp no)
  (fields_autoplaced yes)
  (property "Reference" "#PWR0115" (at 128.27 81.28 0) (effects (font (size 1.27 1.27)) (hide yes)))
  (property "Value" "GND" (at 128.27 79.3734 0) (effects (font (size 1.27 1.27))))
  (property "Footprint" "" (at 128.27 74.93 0) (effects (font (size 1.27 1.27)) (hide yes)))
  (property "Datasheet" "" (at 128.27 74.93 0) (effects (font (size 1.27 1.27)) (hide yes)))
  (property "Description" "" (at 128.27 74.93 0) (effects (font (size 1.27 1.27))))
  (pin "1"))
 (symbol
  (lib_id "power:VCC")
  (at 165.1 68.58 0)
  (mirror y)
  (unit 1)
  (exclude_from_sim no)
  (in_bom yes)
  (on_board yes)
  (dnp no)
  (fields_autoplaced yes)
  (property "Reference" "#PWR0107" (at 165.1 72.39 0) (effects (font (size 1.27 1.27)) (hide yes)))
  (property "Value" "VCC" (at 165.1 65.0042 0) (effects (font (size 1.27 1.27))))
  (property "Footprint" "" (at 165.1 68.58 0) (effects (font (size 1.27 1.27)) (hide yes)))
  (property "Datasheet" "" (at 165.1 68.58 0) (effects (font (size 1.27 1.27)) (hide yes)))
  (property "Description" "" (at 165.1 68.58 0) (effects (font (size 1.27 1.27))))
  (pin "1"))
 (symbol
  (lib_id "Device:C_Small")
  (at 127.635 99.06 180)
  (unit 1)
  (exclude_from_sim no)
  (in_bom yes)
  (on_board yes)
  (dnp no)
  (property "Reference" "C24" (at 120.65 97.79 0) (effects (font (size 1.27 1.27)) (justify right)))
  (property "Value" "1u" (at 120.65 100.3269 0) (effects (font (size 1.27 1.27)) (justify right)))
  (property "Footprint" "Capacitor_SMD:C_0603_1608Metric" (at 127.635 99.06 0) (effects (font (size 1.27 1.27)) (hide yes)))
  (property "Datasheet" "~" (at 127.635 99.06 0) (effects (font (size 1.27 1.27)) (hide yes)))
  (property "Description" "" (at 127.635 99.06 0) (effects (font (size 1.27 1.27))))
  (pin "1")
  (pin "2"))
 (symbol
  (lib_id "power:VCC")
  (at 128.27 93.98 0)
  (mirror y)
  (unit 1)
  (exclude_from_sim no)
  (in_bom yes)
  (on_board yes)
  (dnp no)
  (fields_autoplaced yes)
  (property "Reference" "#PWR0109" (at 128.27 97.79 0) (effects (font (size 1.27 1.27)) (hide yes)))
  (property "Value" "VCC" (at 128.27 90.4042 0) (effects (font (size 1.27 1.27))))
  (property "Footprint" "" (at 128.27 93.98 0) (effects (font (size 1.27 1.27)) (hide yes)))
  (property "Datasheet" "" (at 128.27 93.98 0) (effects (font (size 1.27 1.27)) (hide yes)))
  (property "Description" "" (at 128.27 93.98 0) (effects (font (size 1.27 1.27))))
  (pin "1"))
 (symbol
  (lib_id "power:VCC")
  (at 133.35 67.31 0)
  (mirror y)
  (unit 1)
  (exclude_from_sim no)
  (in_bom yes)
  (on_board yes)
  (dnp no)
  (fields_autoplaced yes)
  (property "Reference" "#PWR0111" (at 133.35 71.12 0) (effects (font (size 1.27 1.27)) (hide yes)))
  (property "Value" "VCC" (at 133.35 63.7342 0) (effects (font (size 1.27 1.27))))
  (property "Footprint" "" (at 133.35 67.31 0) (effects (font (size 1.27 1.27)) (hide yes)))
  (property "Datasheet" "" (at 133.35 67.31 0) (effects (font (size 1.27 1.27)) (hide yes)))
  (property "Description" "" (at 133.35 67.31 0) (effects (font (size 1.27 1.27))))
  (pin "1"))
 (symbol
  (lib_id "Device:C_Small")
  (at 118.11 91.44 270)
  (unit 1)
  (exclude_from_sim no)
  (in_bom yes)
  (on_board yes)
  (dnp no)
  (fields_autoplaced yes)
  (property "Reference" "C22" (at 118.1036 86.1781 90) (effects (font (size 1.27 1.27))))
  (property "Value" "4.7u" (at 118.1036 88.715 90) (effects (font (size 1.27 1.27))))
  (property "Footprint" "Capacitor_SMD:C_0805_2012Metric" (at 118.11 91.44 0) (effects (font (size 1.27 1.27)) (hide yes)))
  (property "Datasheet" "~" (at 118.11 91.44 0) (effects (font (size 1.27 1.27)) (hide yes)))
  (property "Description" "" (at 118.11 91.44 0) (effects (font (size 1.27 1.27))))
  (pin "1")
  (pin "2"))
 (symbol
  (lib_id "power:GND")
  (at 174.625 74.93 0)
  (unit 1)
  (exclude_from_sim no)
  (in_bom yes)
  (on_board yes)
  (dnp no)
  (fields_autoplaced yes)
  (property "Reference" "#PWR0114" (at 174.625 81.28 0) (effects (font (size 1.27 1.27)) (hide yes)))
  (property "Value" "GND" (at 174.625 79.3734 0) (effects (font (size 1.27 1.27))))
  (property "Footprint" "" (at 174.625 74.93 0) (effects (font (size 1.27 1.27)) (hide yes)))
  (property "Datasheet" "" (at 174.625 74.93 0) (effects (font (size 1.27 1.27)) (hide yes)))
  (property "Description" "" (at 174.625 74.93 0) (effects (font (size 1.27 1.27))))
  (pin "1"))
 (symbol
  (lib_id "Symbols:SSD1306")
  (at 145.415 73.66 0)
  (unit 1)
  (exclude_from_sim no)
  (in_bom yes)
  (on_board yes)
  (dnp no)
  (fields_autoplaced yes)
  (property "Reference" "U3" (at 145.415 67.471 0) (effects (font (size 1.27 1.27))))
  (property "Value" "ER-OLED0.96-1W" (at 145.415 70.0079 0) (effects (font (size 1.27 1.27))))
  (property "Footprint" "Footprints:OLED-128O064D-WITH-FP" (at 145.415 120.65 0) (effects (font (size 1.27 1.27)) (hide yes)))
  (property "Datasheet" "" (at 137.16 73.66 0) (effects (font (size 1.27 1.27)) (hide yes)))
  (property "Description" "" (at 145.415 73.66 0) (effects (font (size 1.27 1.27))))
  (pin "1")
  (pin "10")
  (pin "11")
  (pin "12")
  (pin "13")
  (pin "14")
  (pin "15")
  (pin "16")
  (pin "17")
  (pin "18")
  (pin "19")
  (pin "2")
  (pin "20")
  (pin "21")
  (pin "22")
  (pin "23")
  (pin "24")
  (pin "25")
  (pin "26")
  (pin "27")
  (pin "28")
  (pin "29")
  (pin "3")
  (pin "30")
  (pin "4")
  (pin "5")
  (pin "6")
  (pin "7")
  (pin "8")
  (pin "9"))
 (symbol
  (lib_id "power:GND")
  (at 111.76 95.25 0)
  (unit 1)
  (exclude_from_sim no)
  (in_bom yes)
  (on_board yes)
  (dnp no)
  (fields_autoplaced yes)
  (property "Reference" "#PWR0112" (at 111.76 101.6 0) (effects (font (size 1.27 1.27)) (hide yes)))
  (property "Value" "GND" (at 111.76 99.6934 0) (effects (font (size 1.27 1.27))))
  (property "Footprint" "" (at 111.76 95.25 0) (effects (font (size 1.27 1.27)) (hide yes)))
  (property "Datasheet" "" (at 111.76 95.25 0) (effects (font (size 1.27 1.27)) (hide yes)))
  (property "Description" "" (at 111.76 95.25 0) (effects (font (size 1.27 1.27))))
  (pin "1"))
 (symbol
  (lib_id "Device:C_Small")
  (at 247.015 55.88 0)
  (unit 1)
  (exclude_from_sim no)
  (in_bom yes)
  (on_board yes)
  (dnp no)
  (property "Reference" "C21" (at 241.7531 55.8864 90) (effects (font (size 1.27 1.27))))
  (property "Value" "1u" (at 244.29 55.8864 90) (effects (font (size 1.27 1.27))))
  (property "Footprint" "Capacitor_SMD:C_0603_1608Metric" (at 247.015 55.88 0) (effects (font (size 1.27 1.27)) (hide yes)))
  (property "Datasheet" "~" (at 247.015 55.88 0) (effects (font (size 1.27 1.27)) (hide yes)))
  (property "Description" "" (at 247.015 55.88 0) (effects (font (size 1.27 1.27))))
  (pin "1")
  (pin "2"))
 (symbol
  (lib_id "Device:R_Small")
  (at 180.34 76.835 180)
  (unit 1)
  (exclude_from_sim no)
  (in_bom yes)
  (on_board yes)
  (dnp no)
  (fields_autoplaced yes)
  (property "Reference" "R8" (at 181.8386 76.0003 0) (effects (font (size 1.27 1.27)) (justify right)))
  (property "Value" "10k" (at 181.8386 78.5372 0) (effects (font (size 1.27 1.27)) (justify right)))
  (property "Footprint" "Resistor_SMD:R_0603_1608Metric" (at 180.34 76.835 0) (effects (font (size 1.27 1.27)) (hide yes)))
  (property "Datasheet" "~" (at 180.34 76.835 0) (effects (font (size 1.27 1.27)) (hide yes)))
  (property "Description" "" (at 180.34 76.835 0) (effects (font (size 1.27 1.27))))
  (pin "1")
  (pin "2")))
